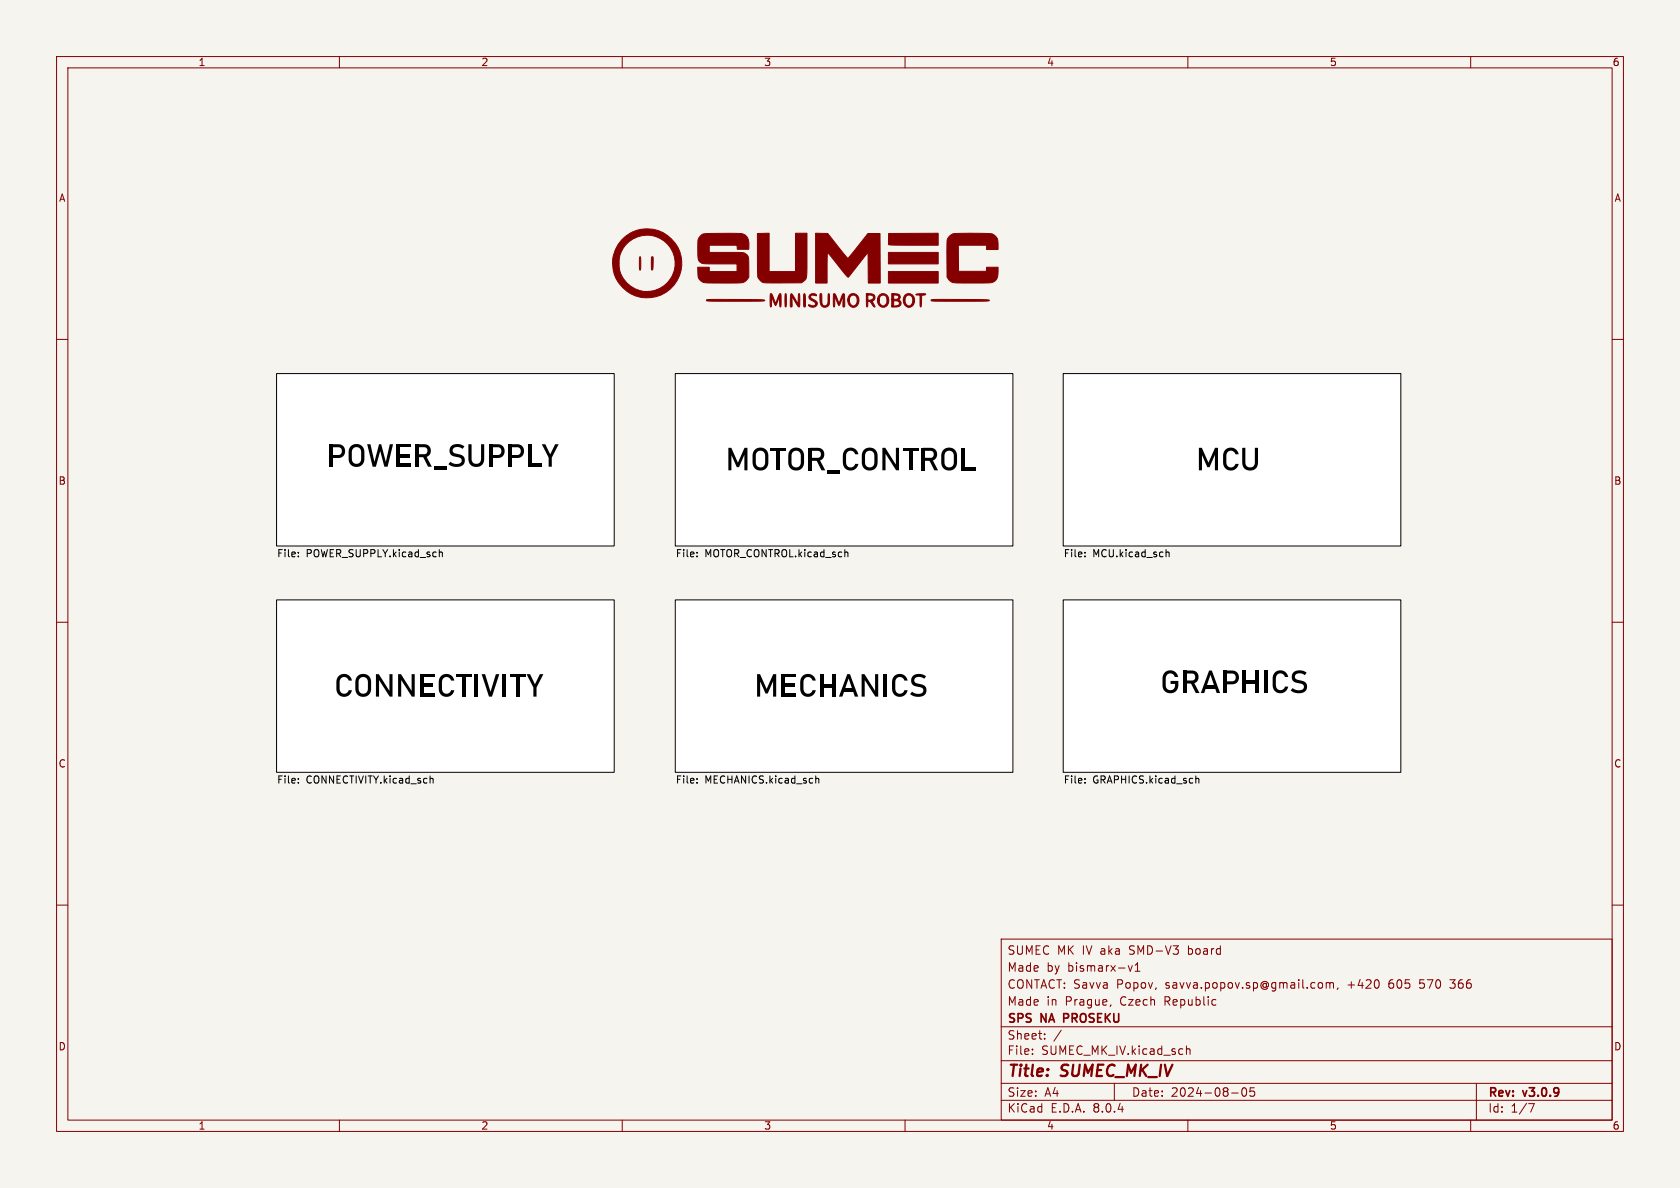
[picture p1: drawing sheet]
<svg xmlns="http://www.w3.org/2000/svg" width="297mm" height="210mm" viewBox="0 0 297 210" stroke-linecap="round" stroke-linejoin="round" font-family="sans-serif">
<path d="M0 0h297v210h-297z" fill="#f5f4ef" stroke="#f5f4ef" stroke-width=".18"/>
<g fill="none" stroke="#840000" stroke-width=".18">
<path d="M10 10h277v190h-277zM12 12h273v186h-273zM60 10v2M110 10v2M160 10v2M210 10v2M260 10v2M10 60h2M285 60h2M10 110h2M285 110h2M10 160h2"/>
<path d="M285 160h2M177 166h108v32h-108zM196.4 177.6l-.2 .3M199.5 170.7l.3 1 .4-1M200.7 171.7h.8M200.7 170.6l.4-.4v1.5M233.3 173.7l.4 .1 .1 .2-.1 .6-.4 .1M234.5 173.8l.4-.1 .2 .2M234.5 173.7v1M235.1 173.9l.2-.2 .4 .1v.9M235.1 173.9v.8M236.5 174.6l-.1 .3"/>
<path d="M256.3 173.2h.9M256.3 174.6l.2 .1M60 198v2M110 198v2M160 198v2M177 194.5h108M177 191.5h108M177 187.5h108M177 181.5h108M182.5 186.3v.1M182.5 185.5v.1M184.7 183.6v.1"/>
<path d="M184.7 182.8v.1M187.6 182.1l-1.3 2M197 191.5v3M209.7 184.9v1.5M209.7 185.5l.3-.1 .3 .1 .1 .9M210 198v2M217.7 193.2h1.2M219.7 192.4l.2-.1a.81 .81 0 0 1 .6 .6 .81 .81 0 0 1-.3 .8l-.2 .1a.81 .81 0 0 1-.3-1.4zM221.7 192.3h-.7v.7l.2-.1h.5l.1 .3-.1 .5-.2 .1-.5-.1M260 198v2M261 191.5v6.5M270.2 195.1h1l-.6 1.5"/>
</g>
<path d="M188.1 180h.5M188.6 179.2h-.5v1.5" fill="none" stroke="#840000" stroke-width=".3"/>
<g fill="#fff" stroke="#fff" stroke-width=".18">
<path d="M188 106h59.6v30.5h-59.6z"/>
<path d="M188 66h59.6v30.5h-59.6z"/>
<path d="M119.4 66h59.7v30.5h-59.7z"/>
<path d="M119.4 106h59.7v30.5h-59.7z"/>
<path d="M48.9 106h59.7v30.5h-59.7z"/>
<path d="M48.9 66h59.7v30.5h-59.7z"/>
</g>
<g fill="none" stroke="#000" stroke-width=".18">
<path d="M48.9 66h59.7v30.5h-59.7zM119.4 66h59.7v30.5h-59.7zM188 66h59.6v30.5h-59.6zM52.7 97.6v.2M52.7 98.3v.1M77.7 97.7l.1-.1h.3l.1 .8M77.7 97.2v1.2M123.2 98.3v.1M123.2 97.6v.2M149.5 97.6l.4 .2v.6M191.8 97.6v.2M191.8 98.3v.1"/>
<path d="M206.1 97.2v1.2M206.1 97.7l.2-.1h.3l.1 .8M48.9 106h59.7v30.5h-59.7zM119.4 106h59.7v30.5h-59.7zM188 106h59.6v30.5h-59.6zM52.7 138.3v.1M52.7 137.6v.2M76.1 137.6h.4l.1 .8M123.2 137.6v.2M123.2 138.3v.1M144.2 137.7l.2-.1h.3l.1 .8M144.2 137.2v1.2"/>
<path d="M191.8 138.3v.1M191.8 137.6v.2M211.4 137.2v1.2M211.4 137.7l.2-.1h.3v.8"/>
</g>
<g fill="#840000" stroke="#840000" stroke-width=".18">
<path d="M157.1 48h8.8v2h-8.8z"/>
<path d="M157.1 44.6h8.8v2.1h-8.8z"/>
<path d="M157.1 41.3l8.8-.1v2.1h-8.7l-.1-.2z"/>
<path d="M113.1 45.4l.1 .1 .1 .5a3.1 3.1 0 0 1-.1 1.8l-.2-.6z"/>
<path d="M138.8 51.9l.2 .1v.5a3.1 3.1 0 0 1-.1 1.8l-.1-.6z"/>
<path d="M115.2 45.4h.2l.1 .6a2.73 2.73 0 0 1-.2 1.7l-.1-.3z"/>
<path d="M142.2 51.9a4 4 0 0 1 .2 2.2l-.1 .2-.2-.2z"/>
<path d="M161.9 52l.9-.1 .9 .1-.1 .1-.7 .1v1.8l-.1 .3-.1-.3-.1-1.8z"/>
<path d="M160 52.1a1.17 1.17 0 0 1 1.6 .4 1.17 1.17 0 0 1-.3 1.6 1.02 1.02 0 0 1-1.2 0 1.02 1.02 0 0 1-.4-1.1h.3a.72 .72 0 0 0 .3 .9 .72 .72 0 0 0 1-.3 .89 .89 0 0 0 0-1 .89 .89 0 0 0-1-.4l-.2 .4-.1 .4h-.3l.1-.5z"/>
<path d="M150.2 52.1a1.09 1.09 0 0 1 1.4 .1 1.09 1.09 0 0 1 .2 1.3 .98 .98 0 0 1-1.1 .8 .98 .98 0 0 1-.8-1.1v-.2h.3a.76 .76 0 0 0 .2 .8 .76 .76 0 0 0 .8 .1h.1a1.05 1.05 0 0 0-.5-1.7 .77 .77 0 0 0-.6 .8h-.3z"/>
<path d="M155.5 52.1a1.1 1.1 0 0 1 1.3 .1 1.1 1.1 0 0 1 .3 1.3 1 1 0 0 1-1.2 .8 1 1 0 0 1-.8-1.2h.3a.69 .69 0 0 0 .4 .9 .69 .69 0 0 0 .9-.3l.1-.4a.89 .89 0 0 0-.7-1.1 .73 .73 0 0 0-.7 .9h-.3l.2-.7z"/>
<path d="M133.9 41.3l2.1-.1v6.8h4.6v-6.8h2.1v4.9a7.1 7.1 0 0 1-.3 3.4l-.7 .5h-6a1.57 1.57 0 0 1-1.8-1.9z"/>
<path d="M143.2 52.1l.2-.1a.74 .74 0 0 1 1 .2l-.1 .1-.9-.1-.1 .4 .5 .3a.8 .8 0 0 1 .6 1.1 .86 .86 0 0 1-1.5-.1h.3a.63 .63 0 0 0 1-.2l-.2-.3-.3-.2a.73 .73 0 0 1-.6-1z"/>
<path d="M139.8 52l.1-.1 .3 .4 .9 1.5 .1-1.7 .1-.2 .1 .6a2.65 2.65 0 0 1-.2 1.8l-1.2-1.7v1.6h-.2z"/>
<path d="M145 51.9h.2l.1 .2v1.2a.58 .58 0 0 0 .6 .8 1 1 0 0 0 .5-1.3l.1-.9 .1 .3a2.66 2.66 0 0 1-.1 1.9 .84 .84 0 0 1-1 .2 .84 .84 0 0 1-.5-.9z"/>
<path d="M157.6 51.9h.6a.71 .71 0 0 1 1 .7l-.4 .4a.62 .62 0 0 1 .5 .8 .62 .62 0 0 1-.7 .5h-1v-.2l1.3-.2a.44 .44 0 0 0-.1-.7h-.8v.9h-.4v-1.2h.7a.49 .49 0 0 0 .6-.3 .63 .63 0 0 0-.9-.4v.7h-.4z"/>
<path d="M124.9 53l2.1-.1a60.9 60.9 0 0 1 8.2 .2 1.72 1.72 0 0 1-1.4 .1l-.5 .1a64.3 64.3 0 0 1-8.4-.2z"/>
<path d="M164.6 53l2.2-.1a60.9 60.9 0 0 1 8.1 .2 1.72 1.72 0 0 1-1.4 .1l-.5 .1a64.3 64.3 0 0 1-8.4-.2z"/>
<path d="M153.2 51.9a1.64 1.64 0 0 1 1.4 .3v.6l-.4 .5 .5 1-.2-.1-.7-.9h-.3l-.1 .9h-.2v-2h.2l.1 .8h.6l.3-.4a.94 .94 0 0 0-1.2-.4z"/>
<path d="M144.2 41.2l2.1 .1 3.6 4.4 3.5-4.4h2.2v8.7h-2.1v-5.4l-3.5 4.4a15.4 15.4 0 0 1-2.7-3.2l-1-1.2-.1 5.4h-2z"/>
<path d="M136.2 51.9l.3 .2 .6 1.5 .2-.4a1.66 1.66 0 0 1 .7-1.3l.1 1.7-.1 .7-.2-.4v-1.5l-.7 1.6-.7-1.6v1.6l-.2 .2z"/>
<path d="M147.4 51.9h.1a2.38 2.38 0 0 1 .7 1.5l.1 .2 .6-1.5 .2-.2a4.4 4.4 0 0 1 .2 2.3l-.2 .1-.1-.2v-1.8l-.7 1.7-.7-1.7v1.7l-.2 .2z"/>
<path d="M167.9 41.7a2.32 2.32 0 0 1 2-.5h2.6a6.7 6.7 0 0 1 3.3 .3l.5 .7 .1 1.9h-2v-.8h-5l.1 4.7h4.9v-.8h2a2.96 2.96 0 0 1-.5 2.5 2.88 2.88 0 0 1-2 .3h-4.1a2.07 2.07 0 0 1-2.4-1v-6.4z"/>
<path d="M109.8 42.5a6.1 6.1 0 0 1 9.8 .8 6.1 6.1 0 0 1-3.5 9.1 6.1 6.1 0 0 1-7.8-5.9h1.1a5 5 0 0 0 6.4 4.8 5 5 0 0 0 2.8-7.6 5 5 0 0 0-8-.4 4.5 4.5 0 0 0-1.2 3.2h-1.1a5.8 5.8 0 0 1 1.5-4z"/>
<path d="M123.8 41.8a1.55 1.55 0 0 1 1.5-.5h4.9a1.78 1.78 0 0 1 2.2 2.1v.7h-2.1v-.8h-4.9v1.3h4.5a3.2 3.2 0 0 1 1.8 .2l.5 .4 .1 .5 .1 3.3a1.98 1.98 0 0 1-2.3 1h-4.3a2.12 2.12 0 0 1-2.3-.8l-.2-2h2.1v.8h4.9v-1.3l-5-.1a1.5 1.5 0 0 1-1.9-.8v-1.2a5 5 0 0 1 .2-2.6z"/>
</g>
<g font-size="5.6">
<text x="57.8" y="83.2">POWER_SUPPLY</text>
<text x="128.3" y="83.8">MOTOR_CONTROL</text>
<text x="211.5" y="83.8">MCU</text>
<text x="59.1" y="123.8">CONNECTIVITY</text>
<text x="133.3" y="123.8">MECHANICS</text>
<text x="205.1" y="123.2">GRAPHICS</text>
</g>
<g font-size="2.8" fill="#840000">
<text x="178" y="190.9">Title:</text>
<text x="187.7" y="190.9">SUMEC_MK_IV</text>
</g>
<g font-size="2.1" fill="#840000">
<text x="178" y="172">Made</text>
<text x="178" y="169">SUMEC MK IV aka</text>
<text x="185" y="172">by</text>
<text x="188.8" y="172">bismarx-v1</text>
<text x="199.9" y="169">SMD-V3</text>
<text x="210.4" y="169">board</text>
<text x="178" y="178">Made</text>
<text x="178" y="175">CONTACT: Savva</text>
<text x="185" y="178">in</text>
<text x="188.4" y="178">Prague,</text>
<text x="197.5" y="175">Popov,</text>
<text x="198.2" y="178">Czech</text>
<text x="206.1" y="178">Republic</text>
<text x="206.2" y="175">savva.popov.sp@gmail.com,</text>
<text x="238.5" y="175">+420</text>
<text x="245.9" y="175">605</text>
<text x="251.5" y="175">570</text>
<text x="257.1" y="175">366</text>
<text x="178" y="184">Sheet:</text>
<text x="178" y="181.2">SPS</text>
<text x="184.1" y="181.2">NA</text>
<text x="188.7" y="181.2">PROSEKU</text>
<text x="178" y="186.7">File:</text>
<text x="184.1" y="186.7">SUMEC_MK_IV.kicad_sch</text>
<text x="178" y="196.9">KiCad</text>
<text x="178" y="194.1">Size:</text>
<text x="184.7" y="194.1">A4</text>
<text x="185.7" y="196.9">E.D.A.</text>
<text x="193.3" y="196.9">8.0.4</text>
<text x="200" y="194.1">Date:</text>
<text x="207" y="194.1">2024-08-05</text>
<text x="263" y="194.3">Rev:</text>
<text x="263" y="196.9">Id:</text>
<text x="267.1" y="196.9">1/7</text>
<text x="269.4" y="194.3">v3.0.9</text>
</g>
<g font-size="1.8" fill="#840000">
<text x="35" y="11.9">1</text>
<text x="85" y="11.9">2</text>
<text x="135" y="11.9">3</text>
<text x="185" y="11.9">4</text>
<text x="235" y="11.9">5</text>
<text x="285" y="11.9">6</text>
<text x="10.3" y="35.9">A</text>
<text x="285.3" y="35.9">A</text>
<text x="10.3" y="85.9">B</text>
<text x="285.3" y="85.9">B</text>
<text x="10.3" y="135.9">C</text>
<text x="285.3" y="135.9">C</text>
<text x="10.3" y="185.9">D</text>
<text x="285.3" y="185.9">D</text>
<text x="35" y="199.9">1</text>
<text x="85" y="199.9">2</text>
<text x="135" y="199.9">3</text>
<text x="185" y="199.9">4</text>
<text x="235" y="199.9">5</text>
<text x="285" y="199.9">6</text>
</g>
<g font-size="1.8">
<text x="48.9" y="98.8">File:</text>
<text x="54.1" y="98.8">POWER_SUPPLY.kicad_sch</text>
<text x="119.4" y="98.8">File:</text>
<text x="124.6" y="98.8">MOTOR_CONTROL.kicad_sch</text>
<text x="188" y="98.8">File:</text>
<text x="193.2" y="98.8">MCU.kicad_sch</text>
<text x="48.9" y="138.8">File:</text>
<text x="54.1" y="138.8">CONNECTIVITY.kicad_sch</text>
<text x="119.4" y="138.8">File:</text>
<text x="124.6" y="138.8">MECHANICS.kicad_sch</text>
<text x="188" y="138.8">File:</text>
<text x="193.2" y="138.8">GRAPHICS.kicad_sch</text>
</g>
</svg>
